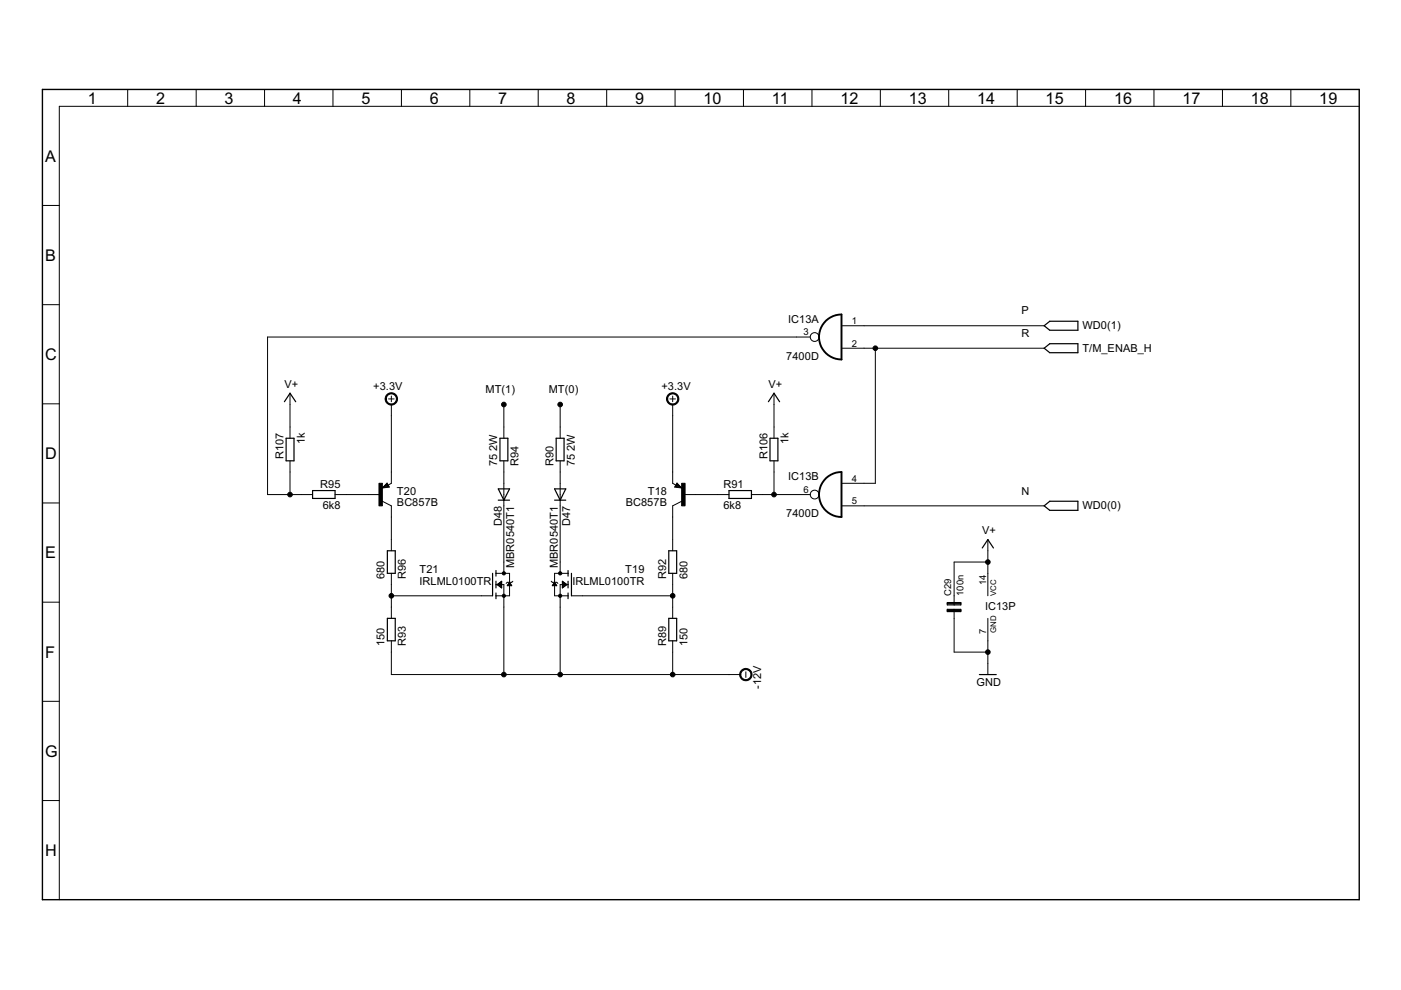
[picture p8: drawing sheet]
<svg xmlns="http://www.w3.org/2000/svg" width="297mm" height="210mm" viewBox="0 0 297 210" stroke-linecap="round" stroke-linejoin="round" font-family="sans-serif">
<g fill="#000" stroke="#000" stroke-width=".25">
<path d="M221.4 69.1l1.2 .9zM221.4 73.8l1.2 1zM222.6 70h5.9zM221.4 69.1l1.2-1zM222.6 74.8h5.9zM221.4 73.8l1.2-.9zM228.5 68.1v1.9zM222.6 68.1h5.9zM228.5 72.9v1.9zM222.6 72.9h5.9zM60.7 92.9v4.8zM61.5 83.4l-1.2 1.8z"/>
<path d="M62.3 92.9v4.8zM60.7 97.7h1.6zM60.7 92.9h1.6zM61.5 83.4l1.2 1.8zM106 92.9v4.8zM106 92.9h1.7zM106 97.7h1.7zM107.7 92.9v4.8zM117.9 92.9v4.8zM119.6 92.9v4.8zM117.9 92.9h1.7zM117.9 97.7h1.7z"/>
<path d="M163.3 92.9v4.8zM164.1 83.4l-1.2 1.8zM164.9 92.9v4.8zM163.3 97.7h1.6zM163.3 92.9h1.6zM164.1 83.4l1.2 1.8zM66.3 104h4.7zM66.3 104v1.7zM66.3 105.7h4.7zM71 104v1.7zM81.3 103.3l1-.1zM81.7 103.1h.3z"/>
<path d="M82 102.6l-.7 .7zM81.7 103.1l.3-.3zM82.1 116.8h1.7zM82 102.8l.3 .4zM82 102.6l.4 .6zM83.8 116.8v4.8zM105.6 106h1.2zM105.6 103.7h2.4zM105.6 103.7l1.2 2.3zM106.8 106h1.2zM108 103.7l-1.2 2.3zM117.6 103.7l1.2 2.3z"/>
<path d="M120 103.7l-1.2 2.3zM117.6 106h1.2zM118.8 106h1.2zM117.6 103.7h2.4zM141.8 116.8v4.8zM143.6 102.6l-.4 .6zM143.6 102.8l-.3 .4zM141.8 116.8h1.7zM143.6 102.6l.7 .7zM143.6 102.8l.3 .3zM143.6 103.1h.3zM143.3 103.2l1 .1z"/>
<path d="M154.6 105.7h4.7zM154.6 104v1.7zM154.6 104h4.7zM159.3 104v1.7zM209.4 114.4l-1.1 1.8zM209.4 114.4l1.2 1.8zM221.4 107.3l1.2 .9zM222.6 108.2h5.9zM221.4 107.3l1.2-1zM228.5 106.3v1.9zM222.6 106.3h5.9zM82.1 131.1v4.8z"/>
<path d="M82.1 131.1h1.7zM82.1 135.9h1.7zM82.1 116.8v4.8zM82.1 121.6h1.7zM83.8 131.1v4.8zM104.4 121.6v4.7zM105.2 123.2v.8zM105.2 124v.7zM105.2 121v.6zM105.2 121.6v.6zM105.2 125.7v.6zM105.2 126.3v.6z"/>
<path d="M120.4 123.2v.8zM120.4 124v.7zM120.4 121v.6zM120.4 121.6v.6zM120.4 125.7v.6zM120.4 126.3v.6zM121.2 121.6v4.7zM141.8 131.1v4.8zM143.5 131.1v4.8zM141.8 131.1h1.7zM141.8 135.9h1.7zM143.5 116.8v4.8z"/>
<path d="M141.8 121.6h1.7zM200.9 129.2h2.8zM200.9 128.2h1.4zM200.9 129.2v.2zM200.9 129.7h2.8zM200.9 129.4v.3zM200.9 127.8v.2zM200.9 128h2.8zM200.9 128v.2zM202.3 128.2h1.4zM203.7 129.4v.3zM200.9 129.4h2.8z"/>
<path d="M203.7 129.2v.2zM203.7 128v.2zM200.9 127.8h2.8zM203.7 127.8v.2zM207.6 143h3.6z"/>
</g>
<g fill="#000" stroke="#000" stroke-width=".21">
<path d="M27.1 19v3.5zM41.6 19v3.5zM56.1 19v3.5zM70.6 19v3.5zM85.1 19v3.5zM99.6 19v3.5zM114.1 19v3.5zM128.6 19v3.5zM143.1 19v3.5zM157.6 19v3.5zM172.1 19v3.5zM186.6 19v3.5z"/>
<path d="M201.1 19v3.5zM215.7 19v3.5zM230.2 19v3.5zM244.7 19v3.5zM259.2 19v3.5zM273.7 19v3.5zM12.6 22.5v168.3zM12.6 22.5h275.6zM9 43.6h3.6zM9 64.6h3.6zM56.7 71.5h112.2zM168.9 71.5h2.9z"/>
<path d="M178.4 69.1h4.8zM178.4 73.8h4.8zM183.2 73.8h2.4zM183.2 69.1h38.2zM185.6 73.8v28.7zM185.6 73.8h35.8zM9 85.6h3.6zM61.5 90.5v2.4zM61.5 83.4v2.4zM61.5 85.8v4.7zM83 85.8v2.4zM83 84v1.2z"/>
<path d="M83 88.2v11.9zM82.4 84.6h1.2zM106.8 90.5v2.4zM106.8 85.8v4.7zM118.8 90.5v2.4zM118.8 85.8v4.7zM142 84.6h1.2zM142.6 85.8v2.4zM142.6 84v1.2zM142.6 88.2v11.9zM164.1 90.5v2.4zM164.1 83.4v2.4z"/>
<path d="M164.1 85.8v4.7zM9 106.6h3.6zM56.7 71.5v33.4zM61.5 97.7v2.4zM61.5 100.1v4.8zM56.7 104.9h4.8zM63.9 104.9h2.4zM61.5 104.9h2.4zM71 104.9h2.4zM78.2 104.9h2.4zM73.4 104.9h4.8zM81.1 103.5l1.4-.2z"/>
<path d="M82.1 102.4l-1 1.1zM82.1 102.4l.4 .9zM83 114.4v2.4zM83 100.1v2.4zM83 107.3v2.3zM82.3 102.9l.7-.4zM81.1 106.3l1.9 1zM83 109.6v4.8zM106.8 97.7v2.4zM106.8 119.2v2.4zM106.8 102.5v2.4zM106.8 104.9v2.4z"/>
<path d="M106.8 100.1v2.4zM106.8 107.3v11.9zM118.8 97.7v2.4zM118.8 119.2v2.4zM118.8 102.5v2.4zM118.8 104.9v2.4zM118.8 100.1v2.4zM118.8 107.3v11.9zM142.6 114.4v2.4zM142.6 100.1v2.4zM142.6 107.3v2.3zM142.6 102.5l.7 .4z"/>
<path d="M142.6 107.3l1.9-1zM142.6 109.6v4.8zM143.5 102.4l-.5 .9zM143.5 102.4l1 1.1zM143 103.3l1.5 .2zM145 104.9h2.4zM147.4 104.9h4.8zM152.2 104.9h2.4zM159.3 104.9h2.4zM161.7 104.9h2.4zM164.1 97.7v2.4zM164.1 100.1v4.8z"/>
<path d="M164.1 104.9h4.8zM168.9 104.9h2.9zM178.4 102.5h4.8zM178.4 107.3h4.8zM183.2 107.3h38.2zM183.2 102.5h2.4zM202.3 119.2h7.1zM209.4 114.4v2.4zM209.4 116.8v2.4zM9 127.7h3.6zM83 128.7v2.4zM83 135.9v2.4z"/>
<path d="M83 121.6v2.4zM83 124v2.3zM83 126.3v2.4zM83 126.3h19.1zM83 138.3v4.7zM102.1 126.3h2.3zM105.2 124h1.6zM105.2 121.6h2.8zM105.4 124l1-.8zM105.4 124h1zM105.5 123.8h.9zM105.6 124.1h.8z"/>
<path d="M105.7 123.7h.7zM105.7 124.2h.7zM105.8 123.6h.6zM105.9 124.3h.5zM106 123.5h.4zM106 124.4h.4zM106.1 123.4h.3zM106.2 124.5h.2zM106.4 123.2v1.5zM105.4 124l1 .7zM106.8 126.3v2.4zM106.8 124v2.3z"/>
<path d="M105.2 126.3h1.6zM106.8 126.3h1.2zM106.8 128.7v14.3zM107.5 123.5l-.2 .2zM107.5 124.2h1zM107.6 124.1h.8zM107.7 124h.7zM107.8 123.8h.5zM107.8 123.7h.4zM107.9 123.6h.2zM108 121.6v1.9zM108 123.5v2.8z"/>
<path d="M107.5 123.5h.5zM108 123.5l-.5 .7zM108 123.5h.5zM108 123.5l.5 .7zM108.7 123.2l-.2 .3zM116.9 123.2l.2 .3zM117.1 123.5h.5zM117.6 123.5l-.5 .7zM117.2 124.1h.8zM117.2 124h.7zM117.3 123.8h.5zM117.4 123.7h.4z"/>
<path d="M117.5 123.6h.2zM117.6 121.6v1.9zM117.6 123.5v2.8zM117.6 123.5h.4zM117.6 123.5l.4 .7zM118 123.5l.3 .2zM117.1 124.2h.9zM118.8 126.3v2.4zM118.8 124v2.3zM118.8 126.3h1.6zM117.6 126.3h1.2zM118.8 128.7v14.3z"/>
<path d="M119.2 123.2v1.5zM119.2 124.7l1-.7zM119.2 124.5h.2zM119.2 124.4h.4zM119.2 124.3h.5zM119.2 124.2h.7zM119.2 124.1h.8zM119.2 124h1zM119.2 123.8h.9zM119.2 123.7h.7zM119.2 123.6h.6zM119.2 123.5h.4z"/>
<path d="M119.2 123.4h.3zM119.2 123.2l1 .8zM118.8 124h1.6zM117.6 121.6h2.8zM121.2 126.3h2.3zM142.6 128.7v2.4zM142.6 135.9v2.4zM142.6 121.6v2.4zM142.6 124v2.3zM142.6 126.3v2.4zM123.5 126.3h19.1zM142.6 138.3v4.7z"/>
<path d="M202.3 129.2v1.9zM202.3 126.3v1.9zM202.3 119.2v7.1zM202.3 138.3h7.1zM202.3 131.1v7.2zM209.4 131.1v4.8zM209.4 121.6v4.7zM209.4 119.2v2.4zM209.4 138.3v2.4zM209.4 135.9v2.4zM9 148.7h3.6zM83 143h23.8z"/>
<path d="M106.8 143h12zM118.8 143h23.8zM142.6 143h12zM154.6 143h2.4zM158.1 142.4v1.2zM209.4 140.7v2.3zM9 169.7h3.6z"/>
<path d="M82 83.7a1.31 1.31 0 0 1 2.1 .2 1.31 1.31 0 0 1-.8 1.9 1.31 1.31 0 0 1-1.6-1.2h.2a1.07 1.07 0 0 1 1.5-1 1.07 1.07 0 0 1 .3 1.8 1.07 1.07 0 0 1-1.8-.5v-.3h-.2z" fill-rule="evenodd"/>
<path d="M141.7 83.7a1.31 1.31 0 0 1 2.1 .2 1.31 1.31 0 0 1-.8 1.9 1.31 1.31 0 0 1-1.7-1.2h.3a1.07 1.07 0 0 1 1.5-.9 1.07 1.07 0 0 1 .2 1.8 1.07 1.07 0 0 1-1.7-.6v-.3h-.3z" fill-rule="evenodd"/>
<path d="M157.2 142.1a1.31 1.31 0 0 1 2.1 .3 1.31 1.31 0 0 1-.8 1.9 1.31 1.31 0 0 1-1.7-1.3h.3a1.08 1.08 0 0 1 1.5-1 1.08 1.08 0 0 1 .2 1.8 1.08 1.08 0 0 1-1.7-.5v-.3h-.3z" fill-rule="evenodd"/>
<circle cx="185.6" cy="73.8" r=".49"/>
<circle cx="106.8" cy="85.8" r=".49"/>
<circle cx="118.8" cy="85.8" r=".49"/>
<circle cx="61.5" cy="104.9" r=".49"/>
<circle cx="164.1" cy="104.9" r=".49"/>
<circle cx="209.4" cy="119.2" r=".49"/>
<circle cx="83" cy="126.3" r=".49"/>
<circle cx="106.8" cy="126.3" r=".34"/>
<circle cx="106.8" cy="121.6" r=".34"/>
<circle cx="118.8" cy="126.3" r=".34"/>
<circle cx="118.8" cy="121.6" r=".34"/>
<circle cx="142.6" cy="126.3" r=".49"/>
<circle cx="209.4" cy="138.3" r=".49"/>
<circle cx="106.8" cy="143" r=".49"/>
<circle cx="118.8" cy="143" r=".49"/>
<circle cx="142.6" cy="143" r=".49"/>
</g>
<path d="M80.3 102.5h.8v4.8h-.8zM144.5 102.5h.7v4.8h-.7z" fill="#000" stroke="#000" stroke-width=".21"/>
<g fill="none" stroke="#000" stroke-width=".21">
<circle cx="172.7" cy="71.5" r=".93"/>
<circle cx="172.7" cy="104.9" r=".93"/>
</g>
<path d="M178.4 66.7v9.5zM178.4 100.1v9.5z" fill="#000" stroke="#000" stroke-width=".4"/>
<path d="M178.4 66.7a4.8 4.8 0 0 0-4.8 4.7 4.8 4.8 0 0 0 4.8 4.8M178.4 100.1a4.8 4.8 0 0 0-4.8 4.7 4.8 4.8 0 0 0 4.8 4.8" fill="none" stroke="#000" stroke-width=".4"/>
<path d="M9 19v171.8zM9 19h279.2zM9 190.8h279.2zM288.2 19v171.8z" fill="#000" stroke="#000" stroke-width=".3"/>
<g font-size="3.8">
<text x="18.6" y="22">1</text>
<text x="33.1" y="22">2</text>
<text x="47.6" y="22">3</text>
<text x="62.1" y="22">4</text>
<text x="76.6" y="22">5</text>
<text x="91.1" y="22">6</text>
<text x="105.6" y="22">7</text>
<text x="120.1" y="22">8</text>
<text x="134.6" y="22">9</text>
<text x="149.2" y="22">10</text>
<text x="163.7" y="22">11</text>
<text x="178.2" y="22">12</text>
<text x="192.7" y="22">13</text>
<text x="207.2" y="22">14</text>
<text x="221.7" y="22">15</text>
<text x="236.2" y="22">16</text>
<text x="250.7" y="22">17</text>
<text x="265.2" y="22">18</text>
<text x="279.7" y="22">19</text>
<text x="9.6" y="34.3">A</text>
<text x="9.6" y="55.3">B</text>
<text x="9.6" y="76.3">C</text>
<text x="9.6" y="97.4">D</text>
<text x="9.6" y="118.4">E</text>
<text x="9.6" y="139.4">F</text>
<text x="9.6" y="160.4">G</text>
<text x="9.6" y="181.5">H</text>
</g>
<g font-size="2.6">
<text x="167.1" y="68.5">IC13A</text>
<text x="216.6" y="66.7">P</text>
<text x="216.6" y="71.5">R</text>
<text x="229.5" y="69.8">WD0(1)</text>
<text x="166.7" y="76.2">7400D</text>
<text x="229.5" y="74.6">T/M_ENAB_H</text>
<text x="60.3" y="82.2">V+</text>
<text x="79.1" y="82.8">+3.3V</text>
<text x="103" y="83.4">MT(1)</text>
<text x="116.4" y="83.4">MT(0)</text>
<text x="140.2" y="82.8">+3.3V</text>
<text x="162.9" y="82.2">V+</text>
<text x="64.6" y="94.2" transform="rotate(-90 64.6 94.2)">1k</text>
<text x="105.4" y="95.6" transform="rotate(-90 105.4 95.6)">2W</text>
<text x="121.9" y="95.6" transform="rotate(-90 121.9 95.6)">2W</text>
<text x="167.2" y="94.2" transform="rotate(-90 167.2 94.2)">1k</text>
<text x="60.1" y="97.4" transform="rotate(-90 60.1 97.4)">R107</text>
<text x="105.4" y="98.9" transform="rotate(-90 105.4 98.9)">75</text>
<text x="109.9" y="98.9" transform="rotate(-90 109.9 98.9)">R94</text>
<text x="117.4" y="98.9" transform="rotate(-90 117.4 98.9)">R90</text>
<text x="121.9" y="98.9" transform="rotate(-90 121.9 98.9)">75</text>
<text x="162.7" y="97.4" transform="rotate(-90 162.7 97.4)">R106</text>
<text x="167.1" y="101.9">IC13B</text>
<text x="67.9" y="103.4">R95</text>
<text x="68.4" y="108">6k8</text>
<text x="84.2" y="107.2">BC857B</text>
<text x="84.2" y="104.9">T20</text>
<text x="132.7" y="107.2">BC857B</text>
<text x="137.3" y="104.9">T18</text>
<text x="153.4" y="108">6k8</text>
<text x="153.4" y="103.4">R91</text>
<text x="216.6" y="104.9">N</text>
<text x="229.5" y="108">WD0(0)</text>
<text x="106.4" y="111.6" transform="rotate(-90 106.4 111.6)">D48</text>
<text x="120.9" y="111.6" transform="rotate(-90 120.9 111.6)">D47</text>
<text x="166.7" y="109.6">7400D</text>
<text x="208.2" y="113.2">V+</text>
<text x="81.5" y="122.8" transform="rotate(-90 81.5 122.8)">680</text>
<text x="86" y="122.8" transform="rotate(-90 86 122.8)">R96</text>
<text x="88.9" y="123.9">IRLML0100TR</text>
<text x="88.9" y="121.6">T21</text>
<text x="109" y="120.4" transform="rotate(-90 109 120.4)">MBR0540T1</text>
<text x="118.3" y="120.4" transform="rotate(-90 118.3 120.4)">MBR0540T1</text>
<text x="121.4" y="123.9">IRLML0100TR</text>
<text x="132.6" y="121.6">T19</text>
<text x="141.2" y="122.8" transform="rotate(-90 141.2 122.8)">R92</text>
<text x="145.7" y="122.8" transform="rotate(-90 145.7 122.8)">680</text>
<text x="208.8" y="129.3">IC13P</text>
<text x="81.5" y="137.1" transform="rotate(-90 81.5 137.1)">150</text>
<text x="86" y="137.1" transform="rotate(-90 86 137.1)">R93</text>
<text x="141.2" y="137.1" transform="rotate(-90 141.2 137.1)">R89</text>
<text x="145.7" y="137.1" transform="rotate(-90 145.7 137.1)">150</text>
<text x="161.4" y="146" transform="rotate(-90 161.4 146)">-12V</text>
<text x="207.1" y="145.4">GND</text>
</g>
<g font-size="2.2">
<text x="170.3" y="71.1">3</text>
<text x="180.6" y="68.7">1</text>
<text x="180.6" y="73.5">2</text>
<text x="170.3" y="104.5">6</text>
<text x="180.6" y="102.1">4</text>
<text x="180.6" y="106.9">5</text>
<text x="209.1" y="124.1" transform="rotate(-90 209.1 124.1)">14</text>
<text x="201.7" y="126.3" transform="rotate(-90 201.7 126.3)">C29</text>
<text x="204.3" y="126.3" transform="rotate(-90 204.3 126.3)">100n</text>
<text x="209.1" y="134.4" transform="rotate(-90 209.1 134.4)">7</text>
</g>
<g font-size="1.9">
<text x="211.2" y="126.3" transform="rotate(-90 211.2 126.3)">VCC</text>
<text x="211.2" y="134.2" transform="rotate(-90 211.2 134.2)">GND</text>
</g>
</svg>
